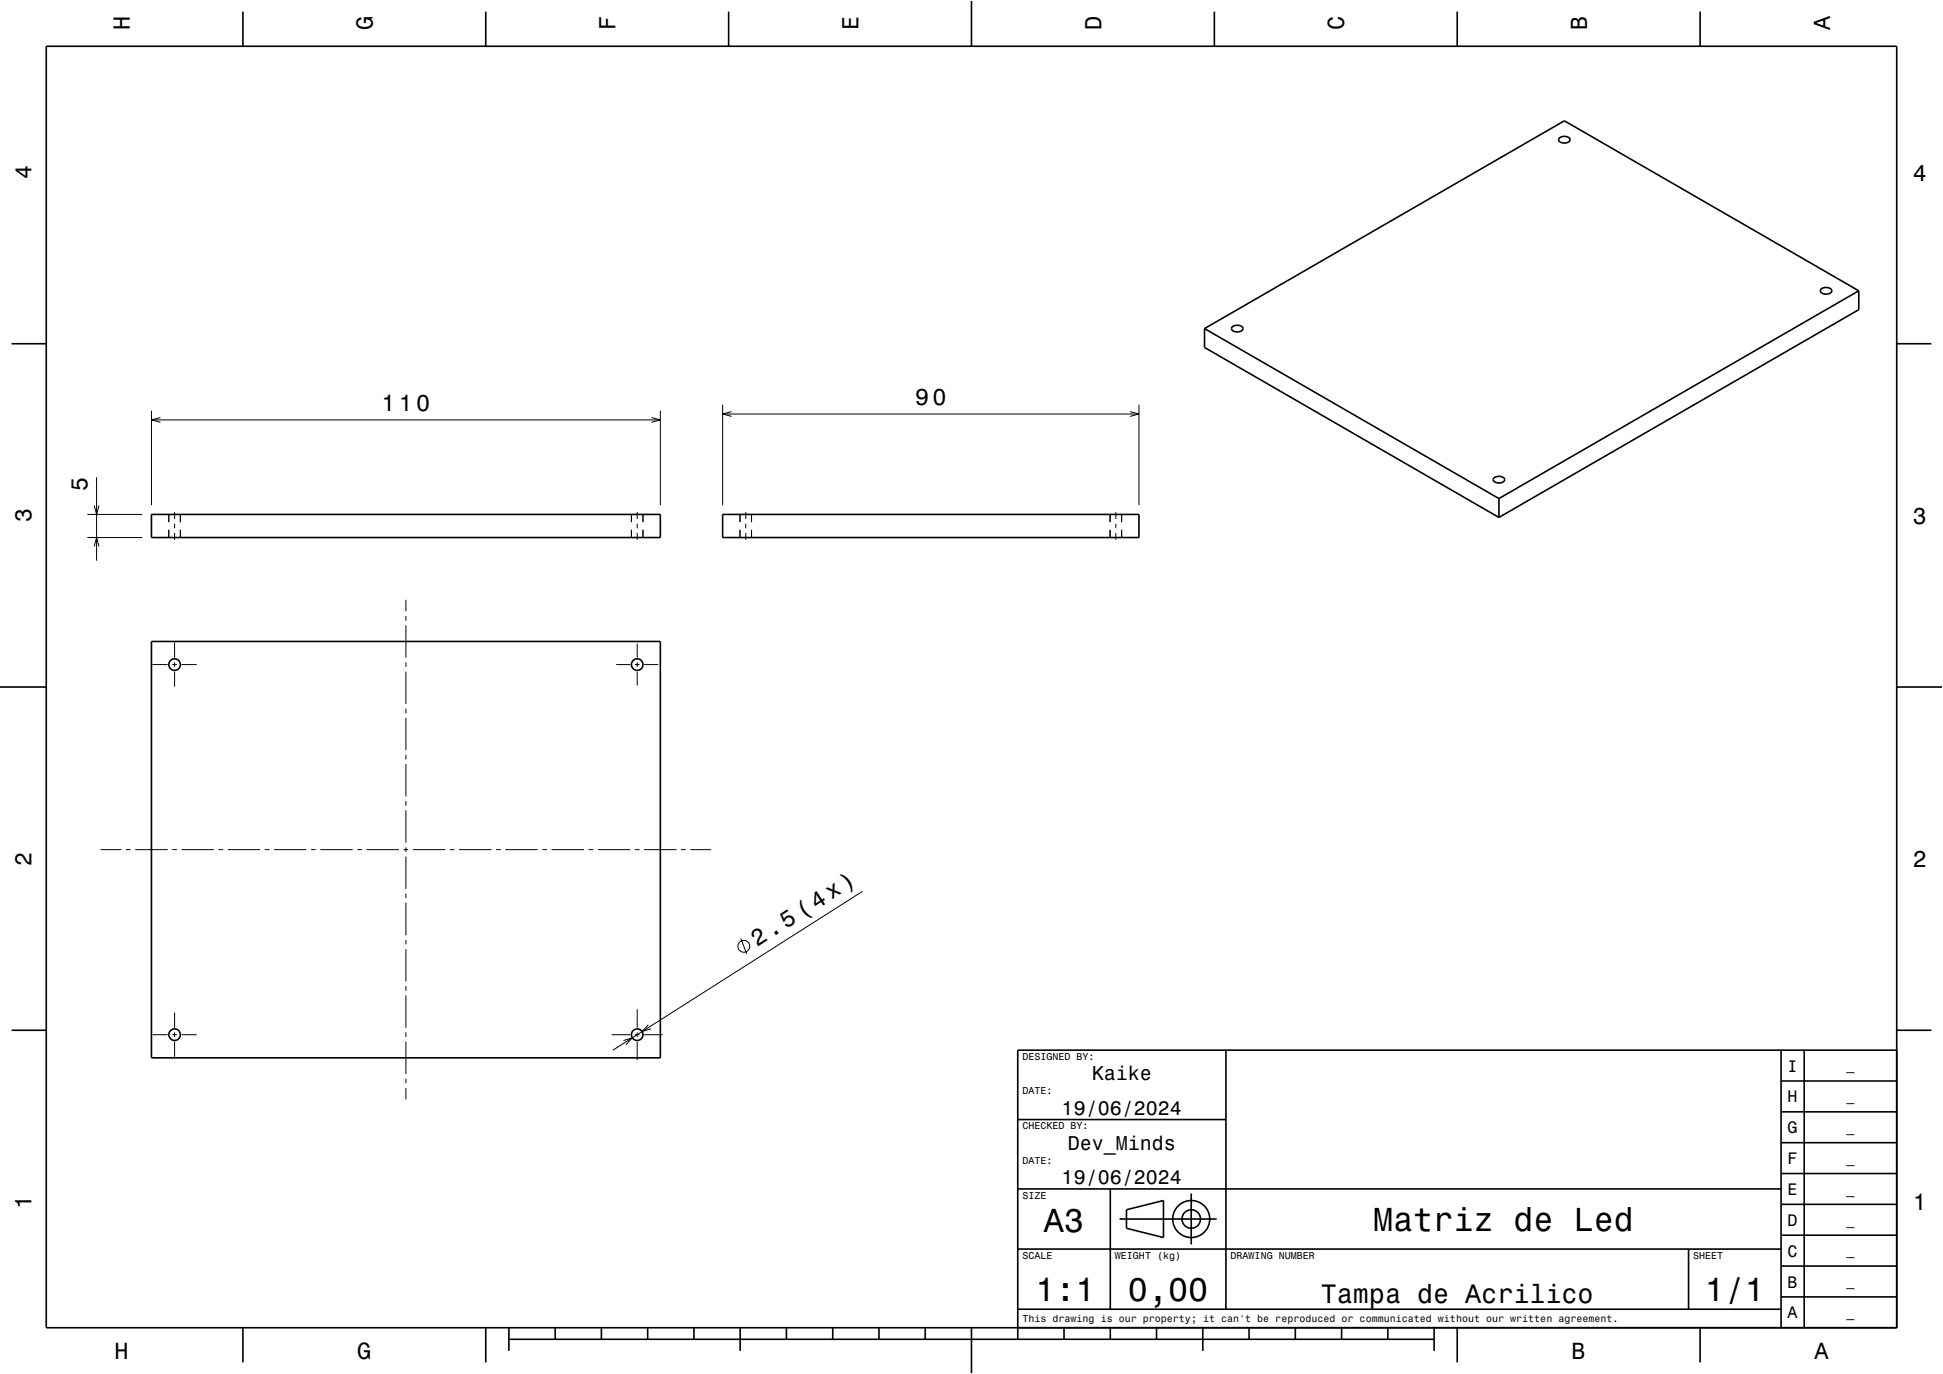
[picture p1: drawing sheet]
<svg xmlns="http://www.w3.org/2000/svg" width="420mm" height="297mm" viewBox="0 0 420 297" stroke-linecap="round" stroke-linejoin="round" font-family="sans-serif">
<g fill="none" stroke="#000" stroke-width=".22">
<path d="M32.7 88.8v20.4M32.7 90.8h110M34.7 90.3l-2 .5 2 .5M140.8 90.3l1.9 .5-1.9 .5M142.7 88.8v20.4M156.2 87.5v21.7M156.2 89.5h90M158.1 89l-1.9 .5 1.9 .5M244.3 89l1.9 .5-1.9 .5M246.2 87.5v21.7M18.9 116.2h11.8M18.9 111.2h11.8"/>
<path d="M20.4 118.1l.5-1.9 .5 1.9M20.4 109.3l.5 1.9 .5-1.9M20.9 103.2v18M36.5 111.2v1.7M36.5 114.5v1.7M37.7 110.7v1.5M37.7 113.2v1M37.7 115.2v1.5M39 111.2v1.7M39 114.5v1.7M136.5 111.2v1.7M136.5 114.5v1.7"/>
<path d="M137.7 110.7v1.5M137.7 113.2v1M137.7 115.2v1.5M139 111.2v1.7M139 114.5v1.7M160 111.2v1.7M160 114.5v1.7M161.2 110.7v1.5M161.2 113.2v1M161.2 115.2v1.5M162.5 111.2v1.7M162.5 114.5v1.7"/>
<path d="M240 111.2v1.7M240 114.5v1.7M241.2 110.7v1.5M241.2 113.2v1M241.2 115.2v1.5M242.5 111.2v1.7M242.5 114.5v1.7M37.7 138.9v3.3M87.7 129.7v2.5M87.7 133.2v1M87.7 135.2v7M137.7 139.1v3.1"/>
<path d="M33 143.7h3.2M37.2 143.7h1M37.7 143.2v1M37.7 145.2v3.2M39.2 143.7h3.3M87.7 143.2v1M87.7 145.2v7M87.7 153.2v1M87.7 155.2v7M133.2 143.7h3M137.2 143.7h1M137.7 143.2v1"/>
<path d="M137.7 145.2v3M139.2 143.7h3.1M87.7 163.2v1M87.7 165.2v7M87.7 173.2v1M87.7 175.2v7M21.7 183.7h4.5M27.2 183.7h1M29.2 183.7h7M37.2 183.7h1M39.2 183.7h7M47.2 183.7h1"/>
<path d="M49.2 183.7h7M57.2 183.7h1M59.2 183.7h7M67.2 183.7h1M69.2 183.7h7M77.2 183.7h1M79.2 183.7h7M87.2 183.7h1M87.7 183.2v1M87.7 185.2v7M87.7 193.2v1M87.7 195.2v7"/>
<path d="M89.2 183.7h7M97.2 183.7h1M99.2 183.7h7M107.2 183.7h1M109.2 183.7h7M117.2 183.7h1M119.2 183.7h7M127.2 183.7h1M129.2 183.7h7M137.2 183.7h1M139.2 183.7h7M147.2 183.7h1"/>
<path d="M149.2 183.7h4.5M186.5 192.7l-54 34.3M37.7 218.9v3.3M87.7 203.2v1M87.7 205.2v7M87.7 213.2v1M87.7 215.2v7M137.7 218.1v4.1M160.1 202.9l1.3 3.3M33 223.7h3.2M37.2 223.7h1M37.7 223.2v1"/>
<path d="M37.7 225.2v3.2M39.2 223.7h3.3M87.7 223.2v1M87.7 225.2v7M87.7 233.2v1M87.7 235.2v2.5M132.2 223.7h4M134.8 224.9l1.9-.6-1.4 1.5M137.2 223.7h1M137.7 223.2v1M137.7 225.2v4M139.2 223.7h4"/>
<path d="M140.1 221.5l-1.3 1.5 1.9-.6"/>
<circle cx="160.8" cy="204.6" r="1.28"/>
</g>
<g fill="none" stroke="#000" stroke-width=".35">
<path d="M10 10h400v277h-400zM52.5 2.5v7.5M105 2.5v7.5M157.5 2.5v7.5M210 0v10M262.5 2.5v7.5M315 2.5v7.5M367.5 2.5v7.5M337.1 29.8a1.55 1.55 0 0 1 2.3 .4 1.44 1.44 0 0 1-2.5 0zM2.5 74.3h7.5M260.4 71v4.1l63.6 36.7M260.4 71l63.6 36.8"/>
<path d="M266.4 70.6a1.55 1.55 0 0 1 2.3 .4 1.45 1.45 0 0 1-2.5 0zM393.7 62.5a1.56 1.56 0 0 1 2.3 .4 1.44 1.44 0 0 1-2.5 0zM401.8 62.9v4l-77.8 44.9M401.8 62.9l-77.8 44.9M401.8 62.9l-63.6-36.8-77.8 44.9M410 74.3h7.5M32.7 111.2h110v5h-110zM156.2 111.2h90v5h-90zM323 103.3a1.55 1.55 0 0 1 2.3 .4 1.45 1.45 0 0 1-2.5 0zM324 107.8v4M32.7 138.7h110v90h-110zM0 148.5h10"/>
<path d="M410 148.5h10M2.5 222.7h7.5M265 227v56M385 233.7h25M385 227v60M390 227v60M410 222.7h7.5M410 227h-190v62.5M220 257h165M220 242h45M240 257v26M257.5 258v11"/>
<path d="M385 253.7h25M385 247h25M385 240.3h25M220 270h165M242 263.5h21M243.5 261.5l8-2v8l-8-2zM365 270v13M385 273.7h25M385 267h25M385 260.3h25M52.5 287v7.5M105 287v7.5"/>
<path d="M110 289.5h200M110 287v5M120 287v2.5M130 287v2.5M140 287v2.5M150 287v2.5M160 287v5M170 287v2.5M180 287v2.5M190 287v2.5M200 287v2.5M210 287v10"/>
<path d="M220 283h165M230 287v2.5M240 287v2.5M250 287v2.5M260 287v5M270 287v2.5M280 287v2.5M290 287v2.5M300 287v2.5M310 287v5M315 287v7.5M367.5 287v7.5"/>
<path d="M385 280.3h25"/>
<circle cx="37.7" cy="143.7" r="1.25"/>
<circle cx="137.7" cy="143.7" r="1.25"/>
<circle cx="37.7" cy="223.7" r="1.25"/>
<circle cx="137.7" cy="223.7" r="1.25"/>
<circle cx="257.5" cy="263.5" r="2"/>
<circle cx="257.5" cy="263.5" r="4"/>
</g>
<path d="M0 0h420v297h-420" fill="none" stroke="#fff" stroke-width=".22"/>
<g font-size="7.2">
<text x="225.7" y="266.3">A3</text>
<text x="296.8" y="266.1">Matriz de Led</text>
<text x="223.8" y="281.3">1:1</text>
<text x="243.8" y="281.3">0,00</text>
<text x="368.5" y="281.3">1/1</text>
</g>
<text font-size="5.8" x="285.5" y="281.6">Tampa de Acrilico</text>
<g font-size="5">
<text x="28.1" y="6.5" transform="rotate(-90 28.1 6.5)">H</text>
<text x="80.6" y="6.5" transform="rotate(-90 80.6 6.5)">G</text>
<text x="133.1" y="6.5" transform="rotate(-90 133.1 6.5)">F</text>
<text x="185.6" y="6.5" transform="rotate(-90 185.6 6.5)">E</text>
<text x="238.1" y="6.5" transform="rotate(-90 238.1 6.5)">D</text>
<text x="290.6" y="6.5" transform="rotate(-90 290.6 6.5)">C</text>
<text x="343.1" y="6.5" transform="rotate(-90 343.1 6.5)">B</text>
<text x="395.6" y="6.5" transform="rotate(-90 395.6 6.5)">A</text>
<text x="6.8" y="38.7" transform="rotate(-90 6.8 38.7)">4</text>
<text x="413.5" y="39">4</text>
<text x="82.5" y="88.8">110</text>
<text x="197.8" y="87.5">90</text>
<text x="18.9" y="106.2" transform="rotate(-90 18.9 106.2)">5</text>
<text x="6.8" y="112.9" transform="rotate(-90 6.8 112.9)">3</text>
<text x="413.5" y="113.2">3</text>
<text x="6.8" y="187.1" transform="rotate(-90 6.8 187.1)">2</text>
<text x="413.5" y="187.4">2</text>
<text x="163.7" y="204.8" transform="rotate(-33 163.7 204.8)">2.5 (4x)</text>
<text x="6.8" y="261.3" transform="rotate(-90 6.8 261.3)">1</text>
<text x="413.5" y="261.6">1</text>
<text x="24.7" y="293.8">H</text>
<text x="77.2" y="293.8">G</text>
<text x="339.7" y="293.8">B</text>
<text x="392.2" y="293.8">A</text>
</g>
<g font-size="4.3">
<text x="236" y="233.5">Kaike</text>
<text x="229.5" y="241">19/06/2024</text>
<text x="230.8" y="248.5">Dev_Minds</text>
<text x="229.5" y="256">19/06/2024</text>
</g>
<g font-size="3.6">
<text x="386.4" y="231.6">I</text>
<text x="386.4" y="238.3">H</text>
<text x="386.4" y="245">G</text>
<text x="386.4" y="251.6">F</text>
<text x="386.4" y="258.3">E</text>
<text x="386.4" y="265">D</text>
<text x="386.4" y="271.6">C</text>
<text x="386.4" y="278.3">B</text>
<text x="386.4" y="285">A</text>
</g>
<g font-size="2.9">
<text x="399.1" y="231.4">_</text>
<text x="399.1" y="238">_</text>
<text x="399.1" y="244.7">_</text>
<text x="399.1" y="251.4">_</text>
<text x="399.1" y="258">_</text>
<text x="399.1" y="264.7">_</text>
<text x="399.1" y="271.4">_</text>
<text x="399.1" y="278">_</text>
<text x="399.1" y="284.7">_</text>
</g>
<g font-size="2.2">
<text x="221" y="229.1">DESIGNED BY:</text>
<text x="221" y="236.6">DATE:</text>
<text x="221" y="244.1">CHECKED BY:</text>
<text x="221" y="251.6">DATE:</text>
<text x="221" y="259.1">SIZE</text>
<text x="221" y="272.1">SCALE</text>
<text x="241" y="272.1">WEIGHT (kg)</text>
<text x="266" y="272.1">DRAWING NUMBER</text>
<text x="366" y="272.1">SHEET</text>
<text x="221" y="285.8">This drawing is our property; it can't be reproduced or communicated without our written agreement.</text>
</g>
</svg>
